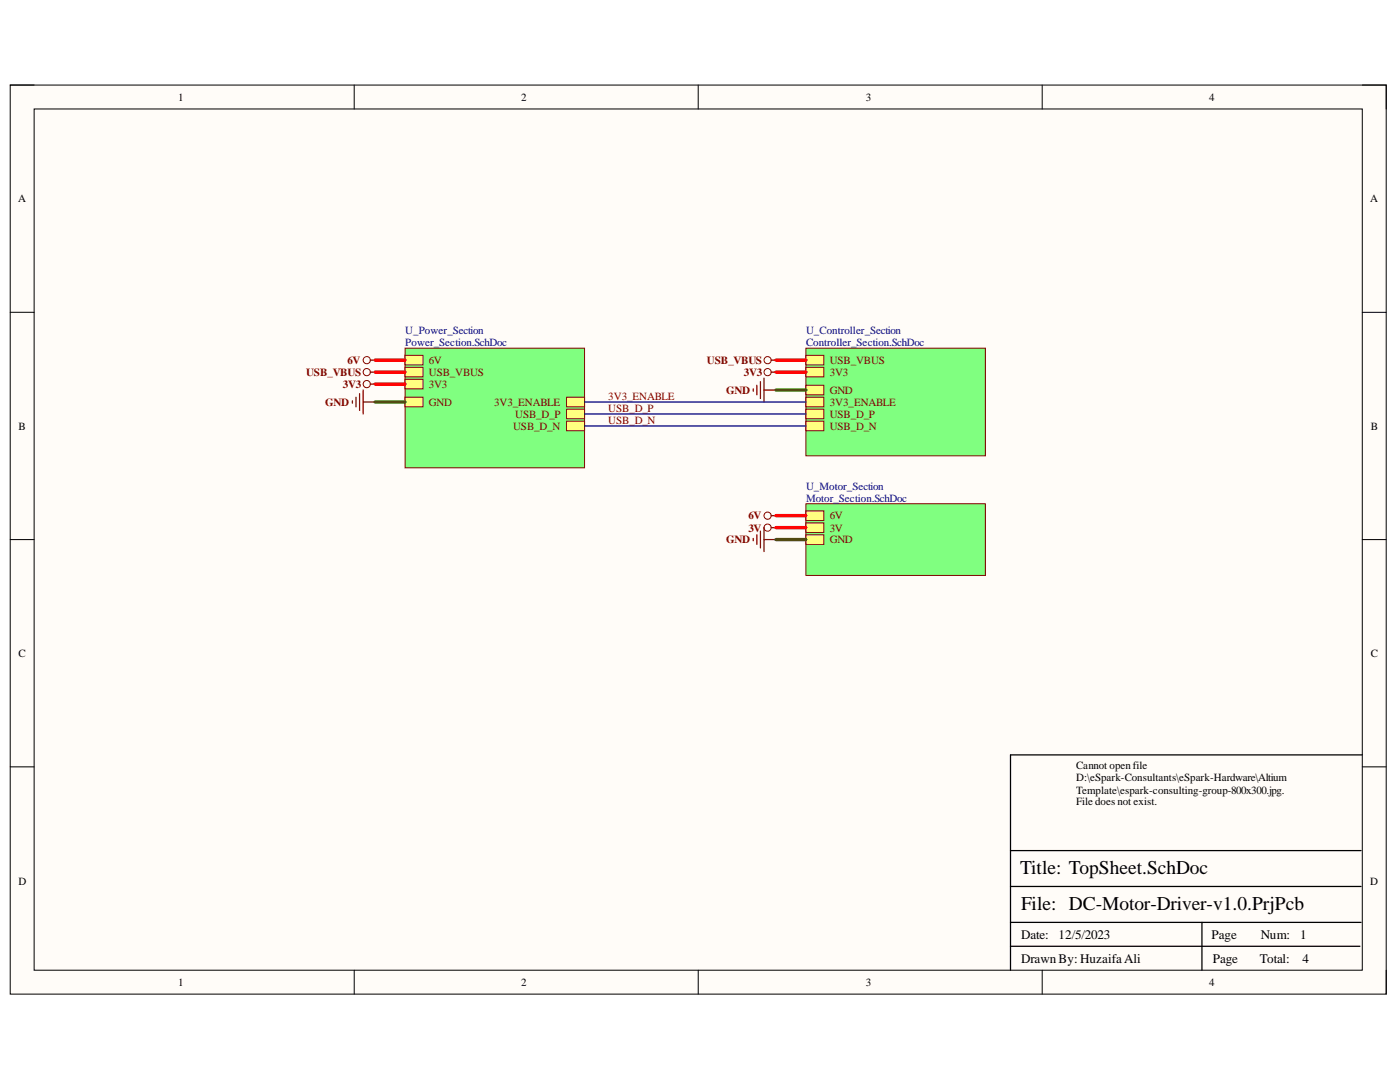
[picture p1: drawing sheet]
<svg xmlns="http://www.w3.org/2000/svg" width="279mm" height="216mm" viewBox="0 0 279 216" stroke-linecap="round" stroke-linejoin="round" font-family="sans-serif">
<path d="M2 17h274.6v181.4h-274.6z" fill-rule="evenodd" fill="#fffcf8"/>
<path d="M2 17h274.6v181.4h-274.6z" fill="none" stroke="#000" stroke-width=".2"/>
<path d="M6.8 21.7h265.1v171.9h-265.1z" fill-rule="evenodd" fill="#fffcf8"/>
<g fill="none" stroke="#000" stroke-width=".2">
<path d="M2 17h4.8M70.7 17v4.7M139.3 17v4.7M208 17v4.7M271.9 17h4.7v4.7M6.8 21.7h265.1v171.9h-265.1zM2 62.3h4.8M271.9 62.3h4.7M2 107.7h4.8M271.9 107.7h4.7M2 153h4.8M271.9 153h4.7"/>
<path d="M70.7 193.6v4.8M139.3 193.6v4.8M208 193.6v4.8M276.6 193.6v4.8"/>
</g>
<path d="M271.9 150.6h-70.2v43M201.7 176.9h69.9M201.7 169.7h69.9M201.7 188.8h69.7M201.7 184.1h69.9M239.9 184.1v9.5" fill="none" stroke="#000" stroke-width=".25"/>
<path d="M160.8 100.5h35.9v14.3h-35.9z" fill-rule="evenodd" fill="#80ff80"/>
<path d="M160.8 100.5h35.9v14.3h-35.9z" fill="none" stroke="#800000" stroke-width=".2"/>
<path d="M160.8 104.3h3.6v1.9h-3.6z" fill-rule="evenodd" fill="#ffff80"/>
<path d="M160.8 104.3h3.6v1.9h-3.6z" fill="none" stroke="#800000" stroke-width=".2"/>
<path d="M160.8 101.9h3.6v1.9h-3.6z" fill-rule="evenodd" fill="#ffff80"/>
<path d="M160.8 101.9h3.6v1.9h-3.6z" fill="none" stroke="#800000" stroke-width=".2"/>
<path d="M160.8 106.7h3.6v1.9h-3.6z" fill-rule="evenodd" fill="#ffff80"/>
<g fill="none" stroke="#800000" stroke-width=".2">
<path d="M160.8 106.7h3.6v1.9h-3.6z"/>
<circle cx="73.2" cy="71.9" r=".72"/>
<circle cx="73.2" cy="74.3" r=".72"/>
</g>
<path d="M70.3 80v.5M71 79.3v1.9M71.8 78.6v3.3M72.5 77.8v4.8M73.9 74.3h1M73.9 71.9h1M72.5 80.2h2.4" fill="none" stroke="#800000" stroke-width=".25"/>
<path d="M80.8 69.5h35.9v23.8h-35.9z" fill-rule="evenodd" fill="#80ff80"/>
<path d="M80.8 69.5h35.9v23.8h-35.9z" fill="none" stroke="#800000" stroke-width=".2"/>
<path d="M80.8 79.3h3.6v1.9h-3.6z" fill-rule="evenodd" fill="#ffff80"/>
<path d="M80.8 79.3h3.6v1.9h-3.6z" fill="none" stroke="#800000" stroke-width=".2"/>
<path d="M80.8 73.3h3.6v1.9h-3.6z" fill-rule="evenodd" fill="#ffff80"/>
<path d="M80.8 73.3h3.6v1.9h-3.6z" fill="none" stroke="#800000" stroke-width=".2"/>
<path d="M80.8 75.7h3.6v1.9h-3.6z" fill-rule="evenodd" fill="#ffff80"/>
<path d="M80.8 75.7h3.6v1.9h-3.6z" fill="none" stroke="#800000" stroke-width=".2"/>
<path d="M80.8 70.9h3.6v1.9h-3.6z" fill-rule="evenodd" fill="#ffff80"/>
<path d="M80.8 70.9h3.6v1.9h-3.6z" fill="none" stroke="#800000" stroke-width=".2"/>
<path d="M113.1 81.7h3.6v1.9h-3.6z" fill-rule="evenodd" fill="#ffff80"/>
<path d="M113.1 81.7h3.6v1.9h-3.6z" fill="none" stroke="#800000" stroke-width=".2"/>
<path d="M113.1 84h3.6v2h-3.6z" fill-rule="evenodd" fill="#ffff80"/>
<path d="M113.1 84h3.6v2h-3.6z" fill="none" stroke="#800000" stroke-width=".2"/>
<path d="M113.1 79.3h3.6v1.9h-3.6z" fill-rule="evenodd" fill="#ffff80"/>
<path d="M113.1 79.3h3.6v1.9h-3.6z" fill="none" stroke="#800000" stroke-width=".2"/>
<path d="M160.8 69.5h35.9v21.5h-35.9z" fill-rule="evenodd" fill="#80ff80"/>
<path d="M160.8 69.5h35.9v21.5h-35.9z" fill="none" stroke="#800000" stroke-width=".2"/>
<path d="M160.8 76.9h3.6v1.9h-3.6z" fill-rule="evenodd" fill="#ffff80"/>
<path d="M160.8 76.9h3.6v1.9h-3.6z" fill="none" stroke="#800000" stroke-width=".2"/>
<path d="M160.8 70.9h3.6v1.9h-3.6z" fill-rule="evenodd" fill="#ffff80"/>
<path d="M160.8 70.9h3.6v1.9h-3.6z" fill="none" stroke="#800000" stroke-width=".2"/>
<path d="M160.8 73.3h3.6v1.9h-3.6z" fill-rule="evenodd" fill="#ffff80"/>
<path d="M160.8 73.3h3.6v1.9h-3.6z" fill="none" stroke="#800000" stroke-width=".2"/>
<path d="M160.8 84h3.6v2h-3.6z" fill-rule="evenodd" fill="#ffff80"/>
<path d="M160.8 84h3.6v2h-3.6z" fill="none" stroke="#800000" stroke-width=".2"/>
<path d="M160.8 81.7h3.6v1.9h-3.6z" fill-rule="evenodd" fill="#ffff80"/>
<path d="M160.8 81.7h3.6v1.9h-3.6z" fill="none" stroke="#800000" stroke-width=".2"/>
<path d="M160.8 79.3h3.6v1.9h-3.6z" fill-rule="evenodd" fill="#ffff80"/>
<g fill="none" stroke="#800000" stroke-width=".2">
<path d="M160.8 79.3h3.6v1.9h-3.6z"/>
<circle cx="73.2" cy="76.6" r=".72"/>
<circle cx="153.2" cy="71.9" r=".72"/>
<circle cx="153.2" cy="74.3" r=".72"/>
<circle cx="153.2" cy="102.9" r=".72"/>
<circle cx="153.2" cy="105.3" r=".72"/>
</g>
<g fill="none" stroke="#800000" stroke-width=".25">
<path d="M73.9 76.6h1M150.3 77.6v.5M151 76.9v1.9M151.8 76.2v3.3M152.5 75.4v4.8M152.5 77.8h2.4M153.9 71.9h1M153.9 74.3h1M150.3 107.4v.5M151 106.7v1.9M151.8 106v3.3M152.5 105.3v4.8"/>
<path d="M152.5 107.7h2.4M153.9 102.9h1M153.9 105.3h1"/>
</g>
<path d="M154.9 77.8h5.9M74.9 80.2h5.9M154.9 107.7h5.9" fill="none" stroke="#38761d" stroke-width=".68"/>
<path d="M74.9 74.3h5.9M74.9 71.9h5.9M74.9 76.6h5.9M154.9 74.3h5.9M154.9 71.9h5.9M154.9 102.9h5.9M154.9 105.3h5.9" fill="none" stroke="#f00" stroke-width=".68"/>
<path d="M116.7 85h44.1M116.7 82.6h44.1M116.7 80.2h44.1" fill="none" stroke="#000080" stroke-width=".25"/>
<g font-size="3.9">
<text x="203.6" y="174.4">Title: TopSheet.SchDoc</text>
<text x="203.8" y="181.6">File: DC-Motor-Driver-v1.0.PrjPcb</text>
</g>
<g font-size="2.6">
<text x="203.8" y="187.3">Date:</text>
<text x="211.2" y="187.3">12/5/2023</text>
<text x="241.8" y="187.3">Page</text>
<text x="251.6" y="187.3">Num:</text>
<text x="259.5" y="187.3">1</text>
<text x="203.8" y="192.1">Drawn By: HuzaifaAli</text>
<text x="242.1" y="192.1">Page</text>
<text x="251.4" y="192.1">Total:</text>
<text x="260" y="192.1">4</text>
</g>
<g font-size="2.2">
<text x="35.6" y="20.1">1</text>
<text x="104" y="20.1">2</text>
<text x="172.8" y="20.1">3</text>
<text x="241.3" y="20.1">4</text>
<text x="3.6" y="40.4">A</text>
<text x="273.5" y="40.4">A</text>
<text x="3.7" y="85.7">B</text>
<text x="273.6" y="85.7">B</text>
<text x="3.7" y="131.1">C</text>
<text x="273.6" y="131.1">C</text>
<text x="214.8" y="153.5">Cannot openfile</text>
<text x="214.8" y="155.9">D:\eSpark-Consultants\eSpark-Hardware\Altium</text>
<text x="214.8" y="158.3">Template\espark-consulting-group-800x300.jpg.</text>
<text x="214.8" y="160.7">File does not exist.</text>
<text x="3.7" y="176.5">D</text>
<text x="273.5" y="176.5">D</text>
<text x="35.6" y="196.8">1</text>
<text x="104" y="196.8">2</text>
<text x="172.8" y="196.8">3</text>
<text x="241.3" y="196.8">4</text>
</g>
<g font-size="2.2" fill="#000080">
<text x="80.9" y="66.6">U_Power_Section</text>
<text x="80.9" y="69.1">Power_Section.SchDoc</text>
<text x="160.9" y="66.6">U_Controller_Section</text>
<text x="160.9" y="69.1">Controller_Section.SchDoc</text>
<text x="160.9" y="97.7">U_Motor_Section</text>
<text x="160.9" y="100.1">Motor_Section.SchDoc</text>
</g>
<g font-size="2.2" fill="#800000">
<text x="61.1" y="75">USB_VBUS</text>
<text x="68.4" y="77.4">3V3</text>
<text x="69.4" y="72.6">6V</text>
<text x="85.6" y="75">USB_VBUS</text>
<text x="85.6" y="77.4">3V3</text>
<text x="85.6" y="72.6">6V</text>
<text x="141.1" y="72.6">USB_VBUS</text>
<text x="148.4" y="75">3V3</text>
<text x="165.6" y="72.6">USB_VBUS</text>
<text x="165.6" y="75">3V3</text>
<text x="64.9" y="81">GND</text>
<text x="85.6" y="81">GND</text>
<text x="98.6" y="81">3V3_ENABLE</text>
<text x="102.8" y="83.3">USB_D_P</text>
<text x="121.4" y="79.8">3V3_ENABLE</text>
<text x="121.4" y="82.2">USB_D_P</text>
<text x="144.9" y="78.6">GND</text>
<text x="165.6" y="78.6">GND</text>
<text x="165.6" y="83.3">USB_D_P</text>
<text x="165.6" y="81">3V3_ENABLE</text>
<text x="102.4" y="85.7">USB_D_N</text>
<text x="121.4" y="84.5">USB_D_N</text>
<text x="165.6" y="85.7">USB_D_N</text>
<text x="149.4" y="103.6">6V</text>
<text x="149.4" y="106.1">3V</text>
<text x="165.6" y="106.1">3V</text>
<text x="165.6" y="103.6">6V</text>
<text x="144.9" y="108.4">GND</text>
<text x="165.6" y="108.4">GND</text>
</g>
</svg>
